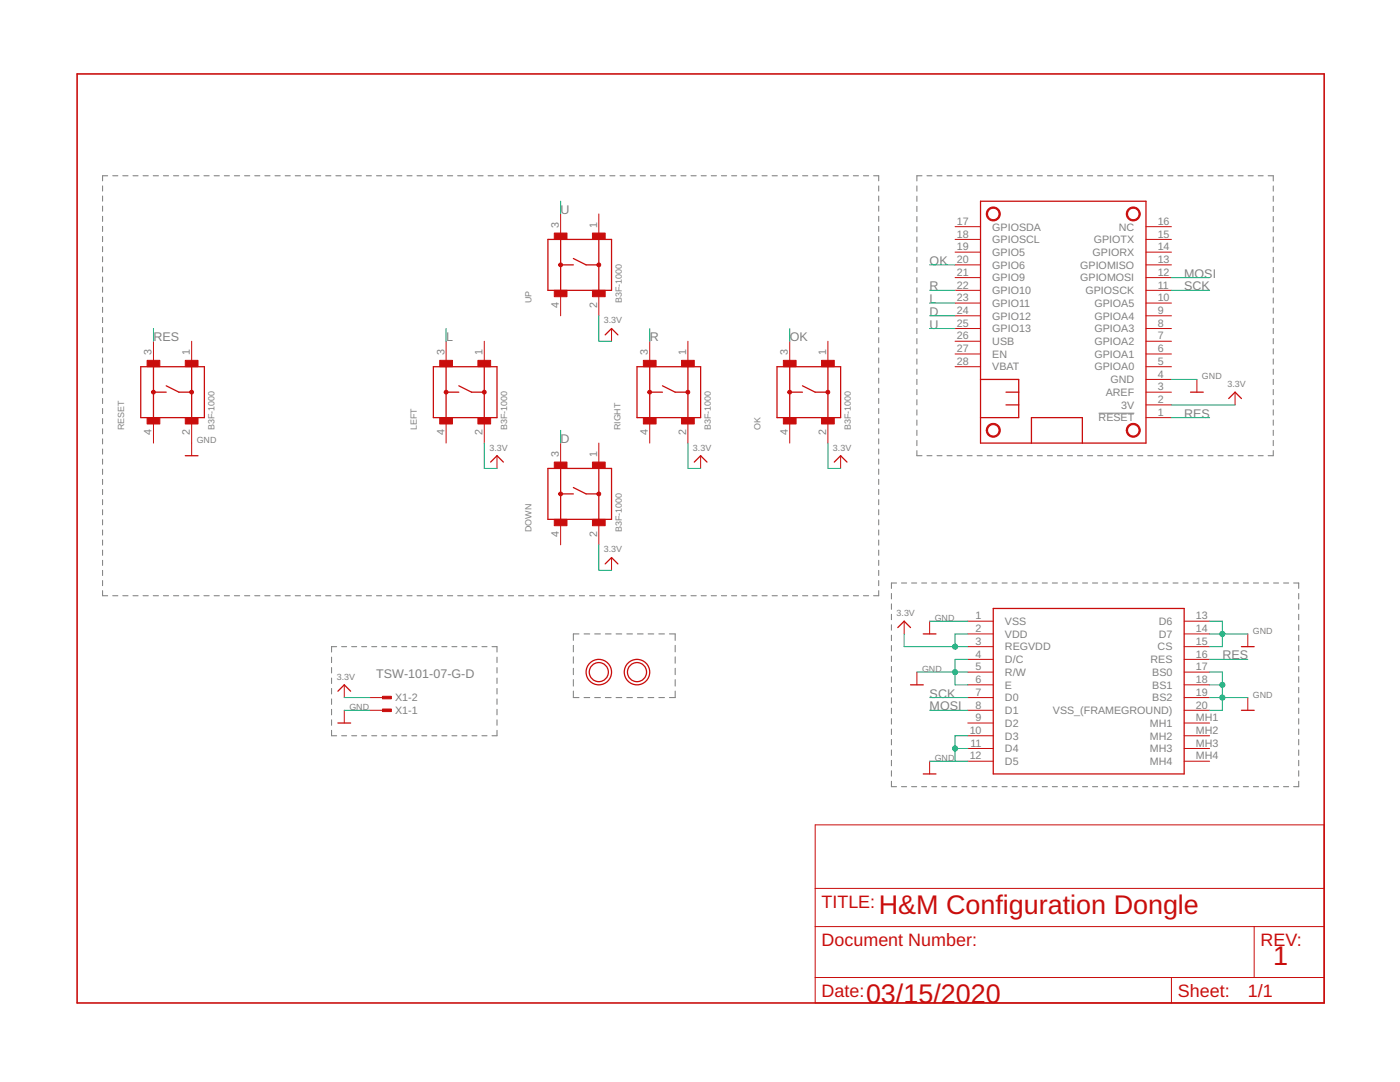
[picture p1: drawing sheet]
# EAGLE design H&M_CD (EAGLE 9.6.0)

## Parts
20X4OLED  NHD-0420CW-AW3  [NHD0420CWAW3]
ATSAMD21M0  FEATHERWING_NODIM  [FEATHERWING_DIM]
DOWN  B3F-1000  [B3F-1000]
LEFT  B3F-1000  [B3F-1000]
OK  B3F-1000  [B3F-1000]
RESET  B3F-1000  [B3F-1000]
RIGHT  B3F-1000  [B3F-1000]
U$15  MOUNTINGHOLE2.5  [MOUNTINGHOLE_2.5_PLATED]
U$16  MOUNTINGHOLE2.5  [MOUNTINGHOLE_2.5_PLATED]
UP  B3F-1000  [B3F-1000]
X1  TSW-101-07-G-D  [TSW-101-XX-G-D]

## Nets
3.3V: 20X4OLED.2(VDD) 20X4OLED.3(REGVDD) ATSAMD21M0.2(3V) DOWN.2 LEFT.2 OK.2 RIGHT.2 UP.2 X1.2
D: ATSAMD21M0.24(GPIO12) DOWN.3
GND: 20X4OLED.1(VSS) 20X4OLED.4(D/C) 20X4OLED.5(R/W) 20X4OLED.6(E) 20X4OLED.10(D3) 20X4OLED.11(D4) 20X4OLED.12(D5) 20X4OLED.13(D6) 20X4OLED.14(D7) 20X4OLED.15(CS) 20X4OLED.17(BS0) 20X4OLED.18(BS1) 20X4OLED.19(BS2) 20X4OLED.20(VSS_(FRAMEGROUND)) ATSAMD21M0.4(GND) RESET.2 X1.1
L: ATSAMD21M0.23(GPIO11) LEFT.3
MOSI: 20X4OLED.8(D1) ATSAMD21M0.12(GPIOMOSI)
OK: ATSAMD21M0.20(GPIO6) OK.3
R: ATSAMD21M0.22(GPIO10) RIGHT.3
RES: 20X4OLED.16(RES) ATSAMD21M0.1(!RESET) RESET.3
SCK: 20X4OLED.7(D0) ATSAMD21M0.11(GPIOSCK)
U: ATSAMD21M0.25(GPIO13) UP.3
Unconnected: 20X4OLED.9(D2) 20X4OLED.MH1 20X4OLED.MH2 20X4OLED.MH3 20X4OLED.MH4 ATSAMD21M0.3(AREF) ATSAMD21M0.5(GPIOA0) ATSAMD21M0.6(GPIOA1) ATSAMD21M0.7(GPIOA2) ATSAMD21M0.8(GPIOA3) ATSAMD21M0.9(GPIOA4) ATSAMD21M0.10(GPIOA5) ATSAMD21M0.13(GPIOMISO) ATSAMD21M0.14(GPIORX) ATSAMD21M0.15(GPIOTX) ATSAMD21M0.16(NC) ATSAMD21M0.17(GPIOSDA) ATSAMD21M0.18(GPIOSCL) ATSAMD21M0.19(GPIO5) ATSAMD21M0.21(GPIO9) ATSAMD21M0.26(USB) ATSAMD21M0.27(EN) ATSAMD21M0.28(VBAT) DOWN.1 DOWN.4 LEFT.1 LEFT.4 OK.1 OK.4 RESET.1 RESET.4 RIGHT.1 RIGHT.4 UP.1 UP.4

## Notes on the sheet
- H&M Configuration Dongle
- 1
- 03/15/2020

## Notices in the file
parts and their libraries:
microbuilder: This work is placed in the public domain, and may be freely used for commercial and non-commercial work with the following conditions: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
